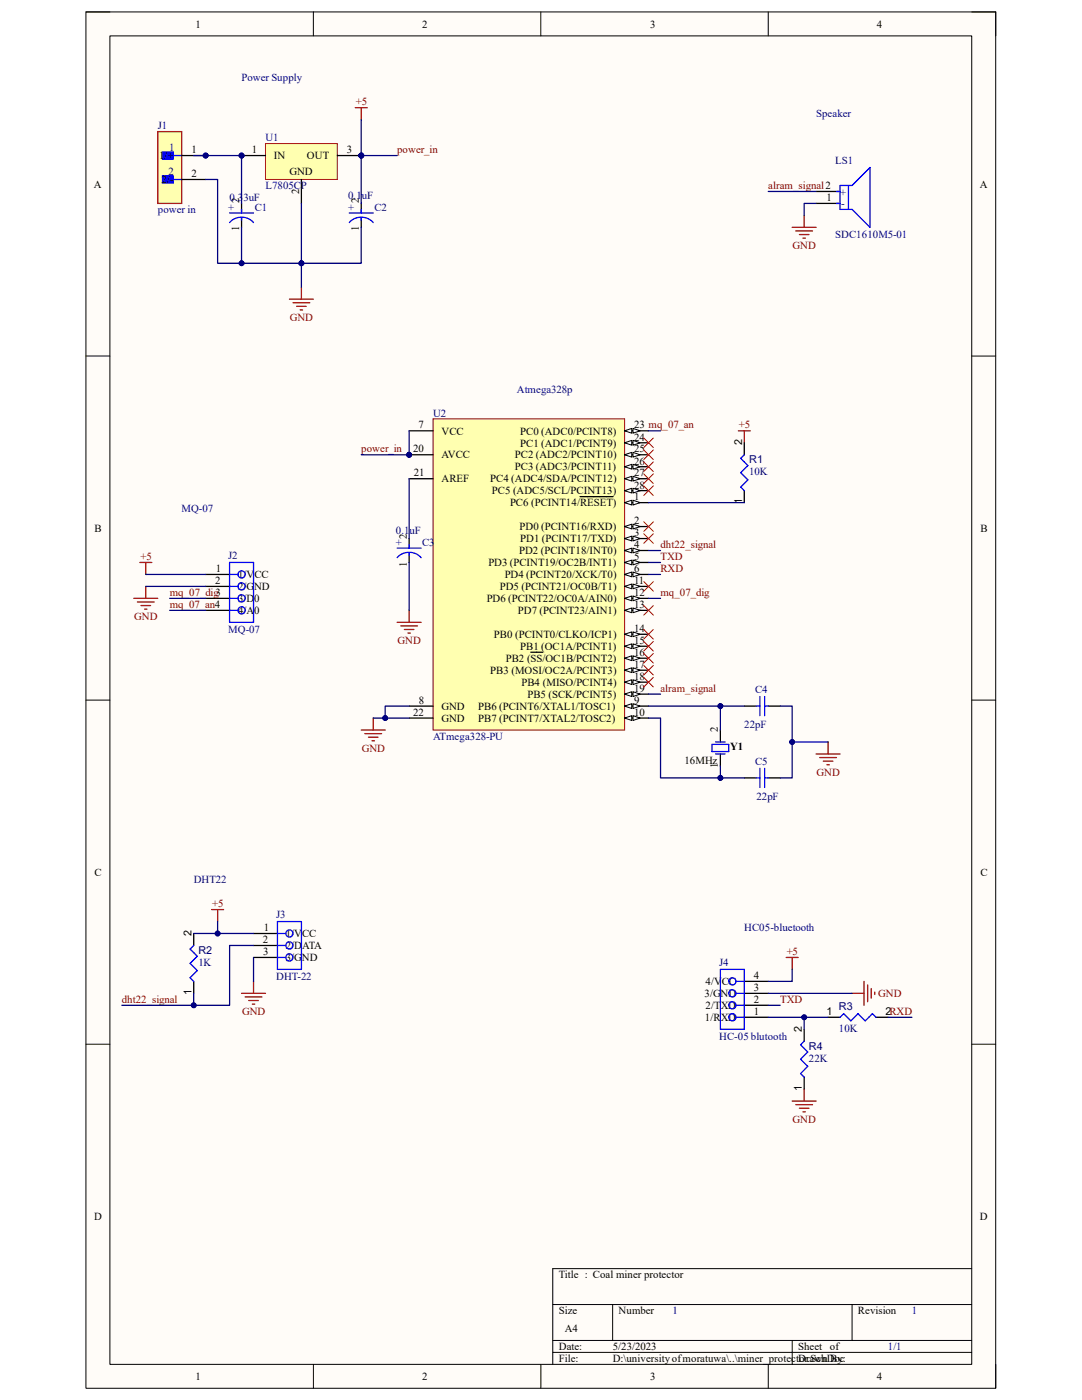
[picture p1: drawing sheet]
# Altium schematic sheet miner_protector.SchDoc
size A4 portrait; SheetNumber: 1; SheetTotal: 1

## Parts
C1  Capacitance: 0.33uF  [FP-RAD-TH-D_8_0_5-L_15_1-MFG]  (hidden comment: EEUFM1H121LB)
C2  Capacitance: 0.1uF  [FP-RAD-TH-D_8_0_5-L_15_1-MFG]  (hidden comment: EEUFM1H121LB)
C3  Capacitance: 0.1uF  [FP-RAD-TH-D_8_0_5-L_15_1-MFG]  (hidden comment: EEUFM1H121LB)
C4  Capacitance: 22pF  [KEMT-C330C105M5U5TA]  (hidden comment: C330C105M5U5TA)
C5  Capacitance: 22pF  [KEMT-C330C105M5U5TA]  (hidden comment: C330C105M5U5TA)
J1  power in  [FP-TSW-102-07-L-S-MFG]
J2  MQ-07  [SMTC-SLW-104-01-X-S]
J3  DHT-22  [SMTC-BCS-103-X-S-TE]
J4  HC-05 blutooth  [SMTC-SLW-104-01-X-S]
LS1  SDC1610M5-01  [FP-SDC1610M5-01-MFG]
R1  value 10K  [RESA60-630X240]  (hidden comment: MFR-25FBF52-475R)
R2  value 1K  [RESA60-630X240]  (hidden comment: MFR-25FBF52-475R)
R3  value 10K  [RESA60-630X240]  (hidden comment: MFR-25FBF52-475R)
R4  value 22K  [RESA60-630X240]  (hidden comment: MFR-25FBF52-475R)
U1  L7805CP  [TO220FP]
U2  ATmega328-PU  [28P3]
Y1  16MHz  [FOX-FOXSLF160-20]

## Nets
GND: C1.1(C) C2.1(C) C3.1(C) C4.2 C5.2 J1.2 J2.2 J3.3 J4.3 LS1.1(C) R4.1 U1.2(GND) U2.8(GND) U2.22(GND)
power_in: C2.2(A) J2.1 J3.1 J4.4 R1.2 R2.2 U1.3(OUT) U2.7(VCC) U2.20(AVCC)  [also labelled +5]
alram_signal: LS1.2(A) U2.19(PB5_(SCK/PCINT5))
dht22_signal: J3.2 R2.1 U2.4(PD2_(PCINT18/INT0))
mq_07_an: J2.4 U2.23(PC0_(ADC0/PCINT8))
mq_07_dig: J2.3 U2.12(PD6_(PCINT22/OC0A/AIN0))
RXD: R3.2 U2.6(PD4_(PCINT20/XCK/T0))
TXD: J4.2 U2.5(PD3_(PCINT19/OC2B/INT1))
NetC1_2: C1.2(A) J1.1 U1.1(IN)
NetC3_2: C3.2(A) U2.21(AREF)
NetC4_1: C4.1 U2.9(PB6_(PCINT6/XTAL1/TOSC1)) Y1.2
NetC5_1: C5.1 U2.10(PB7_(PCINT7/XTAL2/TOSC2)) Y1.1
NetJ4_1: J4.1 R3.1 R4.2
NetR1_1: R1.1 U2.1(PC6_(PCINT14/~{RESET}))

Not connected (* = marked no-connect by the designer): U2 2(PD0_(PCINT16/RXD))* 3(PD1_(PCINT17/TXD))* 11(PD5_(PCINT21/OC0B/T1))* 13(PD7_(PCINT23/AIN1))* 14(PB0_(PCINT0/CLKO/ICP1))* 15(PB1_(OC1A/PCINT1))* 16(PB2_(~{SS}/OC1B/PCINT2))* 17(PB3_(MOSI/OC2A/PCINT3))* 18(PB4_(MISO/PCINT4))* 24(PC1_(ADC1/PCINT9))* 25(PC2_(ADC2/PCINT10))* 26(PC3_(ADC3/PCINT11))* 27(PC4_(ADC4/SDA/PCINT12))* 28(PC5_(ADC5/SCL/PCINT13))*

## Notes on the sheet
- Power Supply
- Speaker
- (near U2) Atmega328p
- MQ-07
- DHT22
- HC05-bluetooth
- :  Coal miner protector
- 1
- 1/1
